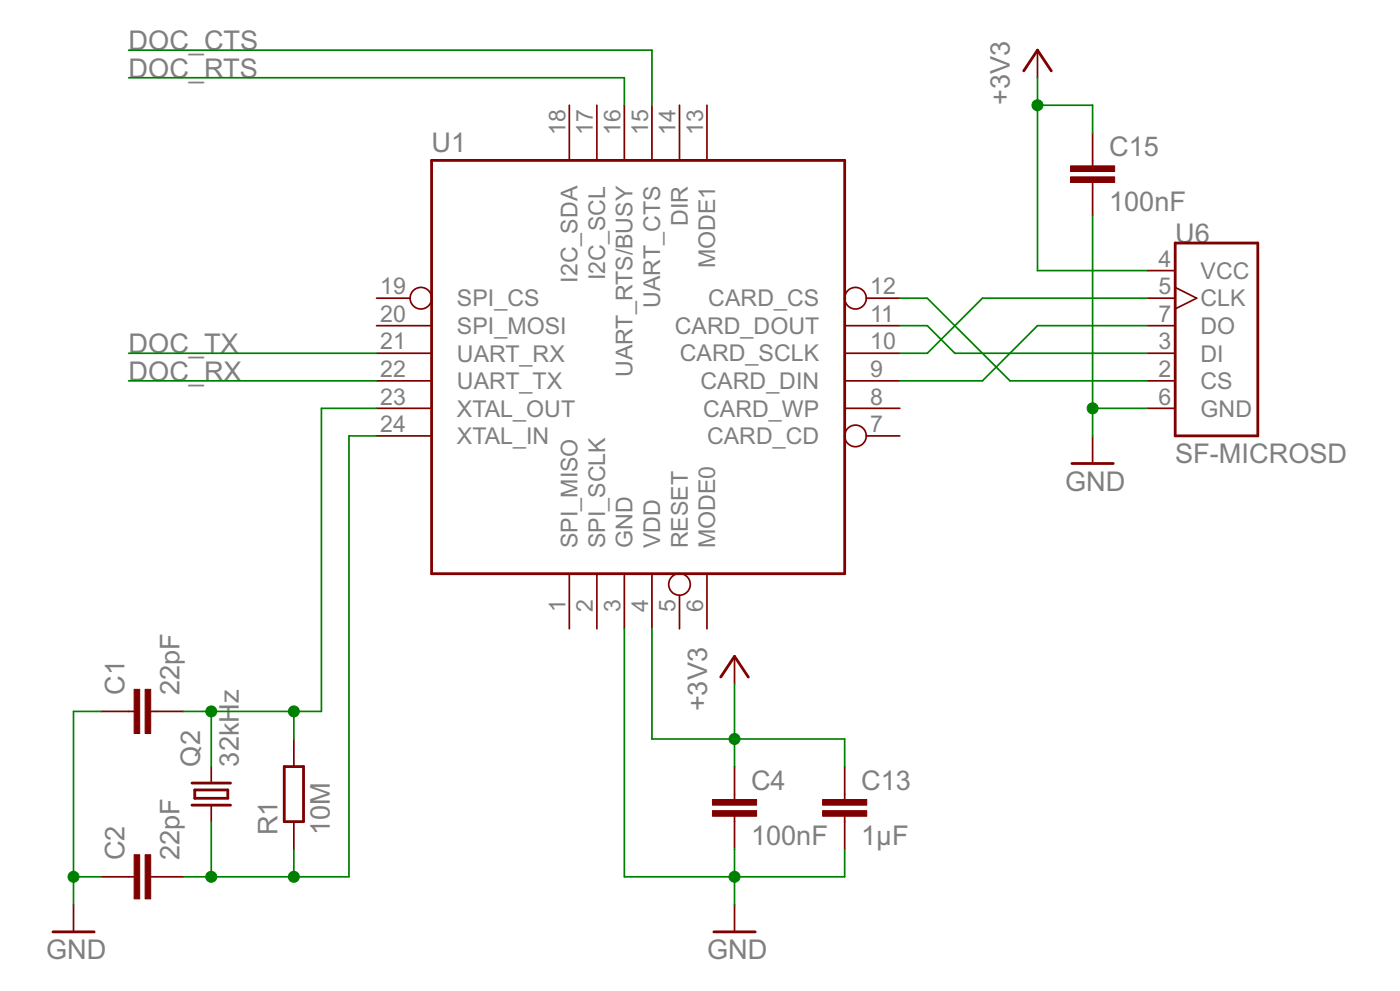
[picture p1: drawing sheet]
<svg xmlns="http://www.w3.org/2000/svg" width="297mm" height="210mm" viewBox="0 0 297 210" stroke-linecap="round" stroke-linejoin="round" font-family="sans-serif">
<g fill="#800000" stroke="#800000" stroke-width=".36">
<path d="M79.8 80.7h11.7z"/>
<path d="M179 74.8h11.7z"/>
<path d="M79.8 63.2h7.1z"/>
<path d="M179 80.7h11.7z"/>
<path d="M179 86.5h11.7z"/>
<path d="M183.6 92.3h7.1z"/>
<path d="M79.8 86.5h11.7z"/>
<path d="M79.8 92.3h11.7z"/>
<path d="M79.8 69h11.7z"/>
<path d="M79.8 74.8h11.7z"/>
<path d="M120.6 121.5v11.7z"/>
<path d="M126.5 121.5v11.7z"/>
<path d="M132.3 121.5v11.7z"/>
<path d="M138.2 121.5v11.7z"/>
<path d="M144 126.1v7.1z"/>
<path d="M149.8 121.5v11.7z"/>
<path d="M179 69h11.7z"/>
<path d="M183.6 63.2h7.1z"/>
<path d="M149.8 22.3v11.7z"/>
<path d="M144 22.3v11.7z"/>
<path d="M138.2 22.3v11.7z"/>
<path d="M132.3 22.3v11.7z"/>
<path d="M126.5 22.3v11.7z"/>
<path d="M120.6 22.3v11.7z"/>
<path d="M155.7 191.6v5.8z"/>
<path d="M44.8 162.4v3.5z"/>
<path d="M44.8 170.5v3.5z"/>
<path d="M21.4 150.7h5.9z"/>
<path d="M33.1 150.7h5.8z"/>
<path d="M27.3 150.7h1.1z"/>
<path d="M31.9 150.7h1.2z"/>
<path d="M21.4 185.7h5.9z"/>
<path d="M33.1 185.7h5.8z"/>
<path d="M27.3 185.7h1.1z"/>
<path d="M31.9 185.7h1.2z"/>
<path d="M62.3 156.5v5.9z"/>
<path d="M62.3 174v5.9z"/>
<path d="M15.6 191.6v5.8z"/>
<path d="M243.2 80.7h5.8z"/>
<path d="M243.2 74.8h5.8z"/>
<path d="M243.2 57.3h5.8z"/>
<path d="M249 60.9l4.6 2.3z"/>
<path d="M249 65.4l4.6-2.2z"/>
<path d="M243.2 63.2h5.8z"/>
<path d="M243.2 86.5h5.8z"/>
<path d="M243.2 69h5.8z"/>
<path d="M231.5 92.3v5.9z"/>
<path d="M155.7 162.4v5.8z"/>
<path d="M155.7 174v5.9z"/>
<path d="M155.7 168.2v1.2z"/>
<path d="M155.7 172.9v1.1z"/>
<path d="M179 162.4v5.8z"/>
<path d="M179 174v5.9z"/>
<path d="M179 168.2v1.2z"/>
<path d="M179 172.9v1.1z"/>
<path d="M155.7 139v5.9z"/>
<path d="M231.5 28.1v5.9z"/>
<path d="M231.5 39.8v5.8z"/>
<path d="M231.5 34v1.1z"/>
<path d="M231.5 38.6v1.2z"/>
<path d="M219.9 10.6v5.9z"/>
</g>
<g fill="none" stroke="#800000" stroke-width=".36">
<circle cx="89.2" cy="63.2" r="2.29"/>
<circle cx="181.3" cy="63.2" r="2.29"/>
<circle cx="181.3" cy="92.3" r="2.29"/>
<circle cx="144" cy="123.8" r="2.29"/>
</g>
<g fill="#800000" stroke="#800000" stroke-width=".59">
<path d="M91.5 121.5h87.5z"/>
<path d="M91.5 34v87.5z"/>
<path d="M91.5 34h87.5z"/>
<path d="M179 34v87.5z"/>
<path d="M151.3 197.4h8.7z"/>
<path d="M41.3 169.1h7z"/>
<path d="M48.3 167.3v1.8z"/>
<path d="M41.3 167.3h7z"/>
<path d="M41.3 167.3v1.8z"/>
<path d="M40.7 165.9h8.2z"/>
<path d="M40.7 170.5h8.2z"/>
<path d="M64.3 162.4v11.6z"/>
<path d="M60.2 162.4v11.6z"/>
<path d="M60.2 162.4h4.1z"/>
<path d="M60.2 174h4.1z"/>
<path d="M11.2 197.4h8.8z"/>
<path d="M249 51.5h17.6z"/>
<path d="M266.6 51.5v40.8z"/>
<path d="M249 92.3h17.6z"/>
<path d="M249 51.5v40.8z"/>
<path d="M227.2 98.2h8.7z"/>
<path d="M155.7 139l2.9 4.4z"/>
<path d="M155.7 139l-3 4.4z"/>
<path d="M219.9 10.6l2.9 4.4z"/>
<path d="M219.9 10.6l-2.9 4.4z"/>
</g>
<g fill="#800000" stroke="#800000" stroke-width=".21">
<path d="M30.8 146h1.1v9.4h-1.1z"/>
<path d="M28.4 146h1.2v9.4h-1.2z"/>
<path d="M30.8 181h1.1v9.4h-1.1z"/>
<path d="M28.4 181h1.2v9.4h-1.2z"/>
<path d="M151 171.7h9.3v1.2h-9.3z"/>
<path d="M151 169.4h9.3v1.1h-9.3z"/>
<path d="M174.3 171.7h9.4v1.2h-9.4z"/>
<path d="M174.3 169.4h9.4v1.1h-9.4z"/>
<path d="M226.9 37.5h9.3v1.2h-9.3z"/>
<path d="M226.9 35.1h9.3v1.2h-9.3z"/>
</g>
<g fill="#008000" stroke="#008000" stroke-width=".36">
<path d="M231.5 86.5h11.7z"/>
<path d="M231.5 86.5v5.8z"/>
<path d="M231.5 45.6v40.9z"/>
<path d="M155.7 179.9v5.8z"/>
<path d="M155.7 185.7h23.3z"/>
<path d="M179 179.9v5.8z"/>
<path d="M155.7 185.7v5.9z"/>
<path d="M132.3 133.2v52.5z"/>
<path d="M132.3 185.7h23.4z"/>
<path d="M15.6 150.7h5.8z"/>
<path d="M15.6 150.7v35z"/>
<path d="M15.6 185.7h5.8z"/>
<path d="M15.6 185.7v5.9z"/>
<path d="M219.9 16.5v5.8z"/>
<path d="M219.9 22.3h11.6z"/>
<path d="M231.5 22.3v5.8z"/>
<path d="M219.9 57.3h23.3z"/>
<path d="M219.9 22.3v35z"/>
<path d="M155.7 156.5v5.9z"/>
<path d="M155.7 144.9v11.6z"/>
<path d="M179 156.5v5.9z"/>
<path d="M155.7 156.5h23.3z"/>
<path d="M138.2 133.2v23.3z"/>
<path d="M138.2 156.5h17.5z"/>
<path d="M27.3 74.8h52.5z"/>
<path d="M27.3 80.7h52.5z"/>
<path d="M190.7 63.2h5.8z"/>
<path d="M196.5 63.2l17.5 17.5z"/>
<path d="M214 80.7h29.2z"/>
<path d="M190.7 69h5.8z"/>
<path d="M196.5 69l5.9 5.8z"/>
<path d="M202.4 74.8h40.8z"/>
<path d="M190.7 80.7h17.5z"/>
<path d="M219.9 69l-11.7 11.7z"/>
<path d="M219.9 69h23.3z"/>
<path d="M190.7 74.8h5.8z"/>
<path d="M196.5 74.8l11.7-11.6z"/>
<path d="M208.2 63.2h35z"/>
<path d="M138.2 10.6v11.7z"/>
<path d="M27.3 10.6h110.9z"/>
<path d="M132.3 16.5v5.8z"/>
<path d="M27.3 16.5h105z"/>
<path d="M38.9 185.7h5.9z"/>
<path d="M44.8 174v11.7z"/>
<path d="M44.8 185.7h17.5z"/>
<path d="M62.3 179.9v5.8z"/>
<path d="M62.3 185.7h11.7z"/>
<path d="M74 92.3v93.4z"/>
<path d="M74 92.3h5.8z"/>
<path d="M38.9 150.7h5.9z"/>
<path d="M44.8 150.7v11.7z"/>
<path d="M44.8 150.7h17.5z"/>
<path d="M62.3 150.7v5.8z"/>
<path d="M62.3 150.7h5.8z"/>
<path d="M68.1 86.5v64.2z"/>
<path d="M68.1 86.5h11.7z"/>
</g>
<g fill="#008000" stroke="#008000" stroke-width=".21">
<circle cx="231.5" cy="86.5" r="1.16"/>
<circle cx="155.7" cy="185.7" r="1.16"/>
<circle cx="15.6" cy="185.7" r="1.16"/>
<circle cx="219.9" cy="22.3" r="1.16"/>
<circle cx="155.7" cy="156.5" r="1.16"/>
<circle cx="44.8" cy="185.7" r="1.16"/>
<circle cx="62.3" cy="185.7" r="1.16"/>
<circle cx="44.8" cy="150.7" r="1.16"/>
<circle cx="62.3" cy="150.7" r="1.16"/>
</g>
<g font-size="6.4" fill="#808080">
<text x="27.3" y="10.6">DOC_CTS</text>
<text x="27.3" y="16.5">DOC_RTS</text>
<text x="214" y="22.3" transform="rotate(-90 214 22.3)">+3V3</text>
<text x="91.5" y="32.2">U1</text>
<text x="235" y="33.1">C15</text>
<text x="235" y="44.8">100nF</text>
<text x="249" y="51.5">U6</text>
<text x="27.3" y="74.8">DOC_TX</text>
<text x="27.3" y="80.7">DOC_RX</text>
<text x="249" y="98.2">SF-MICROSD</text>
<text x="225.7" y="104">GND</text>
<text x="26.4" y="147.2" transform="rotate(-90 26.4 147.2)">C1</text>
<text x="38.1" y="147.2" transform="rotate(-90 38.1 147.2)">22pF</text>
<text x="50.6" y="148.9" transform="rotate(-90 50.6 148.9)">z</text>
<text x="149.8" y="150.7" transform="rotate(-90 149.8 150.7)">+3V3</text>
<text x="42.4" y="162.4" transform="rotate(-90 42.4 162.4)">Q2</text>
<text x="50.6" y="162.4" transform="rotate(-90 50.6 162.4)">32kH</text>
<text x="159.2" y="167.3">C4</text>
<text x="182.5" y="167.3">C13</text>
<text x="58.8" y="177" transform="rotate(-90 58.8 177)">R1</text>
<text x="69.9" y="177" transform="rotate(-90 69.9 177)">10M</text>
<text x="159.2" y="179">100nF</text>
<text x="182.5" y="179">1µF</text>
<text x="26.4" y="182.2" transform="rotate(-90 26.4 182.2)">C2</text>
<text x="38.1" y="182.2" transform="rotate(-90 38.1 182.2)">22pF</text>
<text x="9.8" y="203.2">GND</text>
<text x="149.8" y="203.2">GND</text>
</g>
<g font-size="5.5" fill="#808080">
<text x="119.8" y="28.6" transform="rotate(-90 119.8 28.6)">18</text>
<text x="125.7" y="28.6" transform="rotate(-90 125.7 28.6)">17</text>
<text x="131.5" y="28.6" transform="rotate(-90 131.5 28.6)">16</text>
<text x="137.3" y="28.6" transform="rotate(-90 137.3 28.6)">15</text>
<text x="143.2" y="28.6" transform="rotate(-90 143.2 28.6)">14</text>
<text x="149" y="28.6" transform="rotate(-90 149 28.6)">13</text>
<text x="145.7" y="47.8" transform="rotate(-90 145.7 47.8)">DIR</text>
<text x="122.4" y="59.9" transform="rotate(-90 122.4 59.9)">I2C_SDA</text>
<text x="128.2" y="59.4" transform="rotate(-90 128.2 59.4)">I2C_SCL</text>
<text x="151.6" y="56.9" transform="rotate(-90 151.6 56.9)">MODE1</text>
<text x="245.5" y="56.5">4</text>
<text x="254.4" y="59.1">VCC</text>
<text x="80.6" y="62.3">19</text>
<text x="96.8" y="64.9">SPI_CS</text>
<text x="139.9" y="65.2" transform="rotate(-90 139.9 65.2)">UART_CTS</text>
<text x="150.1" y="64.9">CARD_CS</text>
<text x="184.4" y="62.3">12</text>
<text x="245.5" y="62.3">5</text>
<text x="254.4" y="64.9">CLK</text>
<text x="80.6" y="68.2">20</text>
<text x="96.8" y="70.7">SPI_MOSI</text>
<text x="143" y="70.7">CARD_DOUT</text>
<text x="184.4" y="68.2">11</text>
<text x="245.5" y="68.2">7</text>
<text x="254.4" y="70.7">DO</text>
<text x="80.6" y="74">21</text>
<text x="96.8" y="76.6">UART_RX</text>
<text x="144.1" y="76.6">CARD_SCLK</text>
<text x="184.4" y="74">10</text>
<text x="245.5" y="74">3</text>
<text x="254.4" y="76.6">DI</text>
<text x="80.6" y="79.8">22</text>
<text x="96.8" y="82.4">UART_TX</text>
<text x="134.1" y="79.9" transform="rotate(-90 134.1 79.9)">UART_RTS/BUSY</text>
<text x="148.5" y="82.4">CARD_DIN</text>
<text x="184.4" y="79.8">9</text>
<text x="245.5" y="79.8">2</text>
<text x="254.4" y="82.4">CS</text>
<text x="80.6" y="85.7">23</text>
<text x="96.8" y="88.2">XTAL_OUT</text>
<text x="149" y="88.2">CARD_WP</text>
<text x="184.4" y="85.7">8</text>
<text x="245.5" y="85.7">6</text>
<text x="254.4" y="88.2">GND</text>
<text x="80.6" y="91.5">24</text>
<text x="96.8" y="94.1">XTAL_IN</text>
<text x="149.8" y="94.1">CARD_CD</text>
<text x="184.4" y="91.5">7</text>
<text x="122.4" y="116.1" transform="rotate(-90 122.4 116.1)">SPI_MISO</text>
<text x="128.2" y="116.1" transform="rotate(-90 128.2 116.1)">SPI_SCLK</text>
<text x="134.1" y="116.1" transform="rotate(-90 134.1 116.1)">GND</text>
<text x="139.9" y="116.1" transform="rotate(-90 139.9 116.1)">VDD</text>
<text x="145.7" y="116.1" transform="rotate(-90 145.7 116.1)">RESET</text>
<text x="151.6" y="116.1" transform="rotate(-90 151.6 116.1)">MODE0</text>
<text x="119.8" y="129.6" transform="rotate(-90 119.8 129.6)">1</text>
<text x="125.7" y="129.6" transform="rotate(-90 125.7 129.6)">2</text>
<text x="131.5" y="129.6" transform="rotate(-90 131.5 129.6)">3</text>
<text x="137.3" y="129.6" transform="rotate(-90 137.3 129.6)">4</text>
<text x="143.2" y="129.6" transform="rotate(-90 143.2 129.6)">5</text>
<text x="149" y="129.6" transform="rotate(-90 149 129.6)">6</text>
</g>
</svg>
